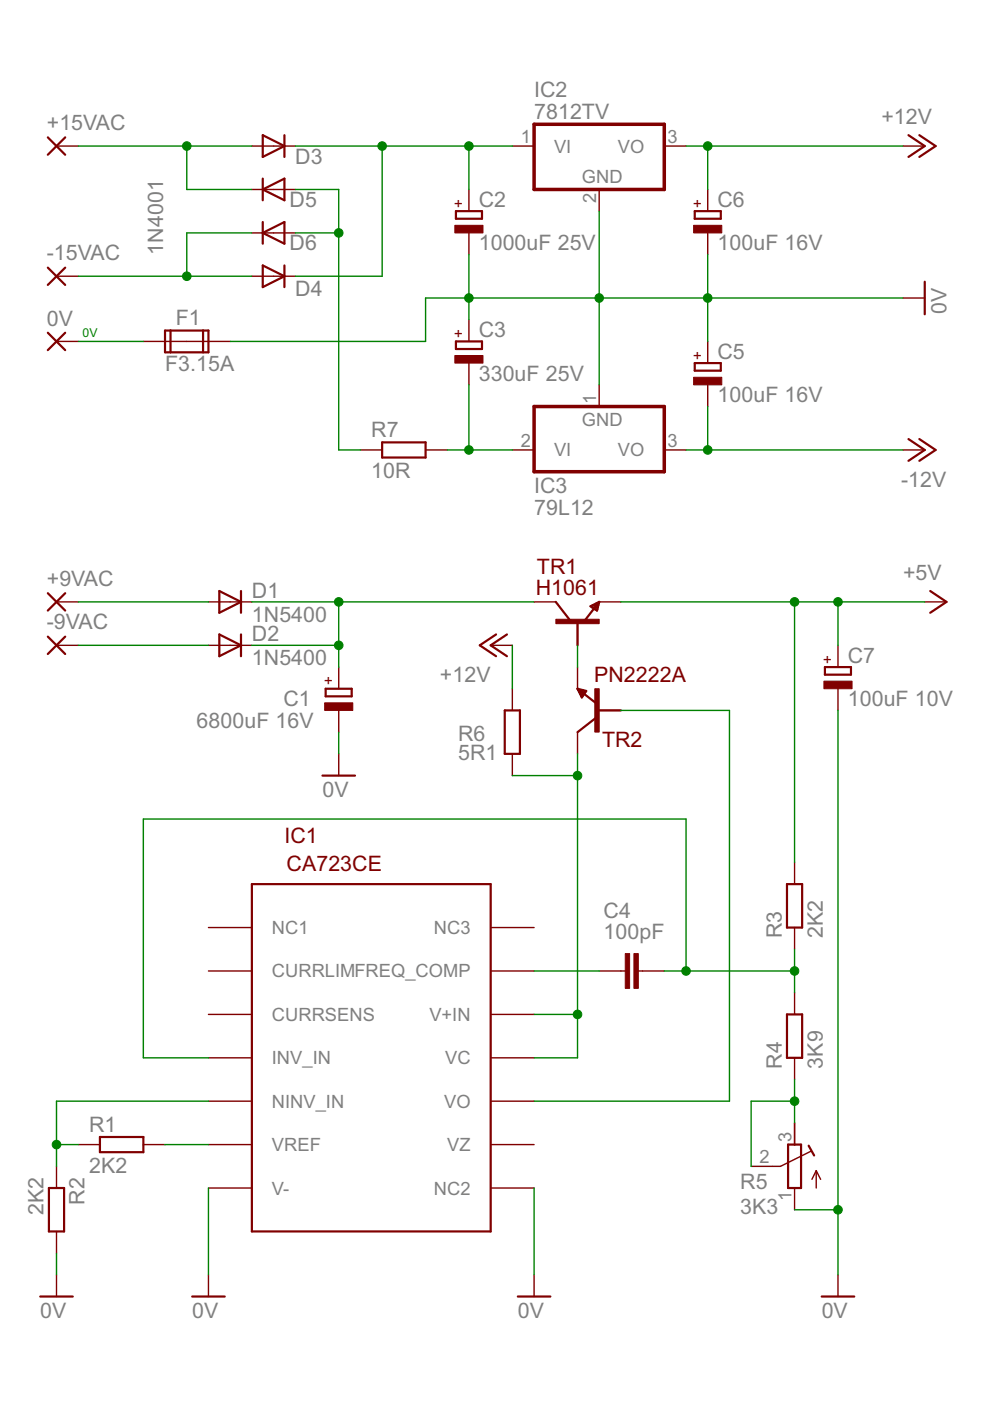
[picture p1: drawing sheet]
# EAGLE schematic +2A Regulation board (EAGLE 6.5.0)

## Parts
0V  3,81/1,4  [3,81/1,4]
+9VAC  3,81/1,4  [3,81/1,4]
+15VAC  3,81/1,4  [3,81/1,4]
-9VAC  3,81/1,4  [3,81/1,4]
-15VAC  3,81/1,4  [3,81/1,4]
C1  6800uF 16V  CPOL-EUE7.5-16  [E7,5-16]
C2  1000uF 25V  CPOL-EUE5-13  [E5-13]
C3  330uF 25V  CPOL-EUE5-10.5  [E5-10,5]
C4  100pF  C-EU025-025X050  [C025-025X050]
C5  100uF 16V  CPOL-EUE2.5-6  [E2,5-6]
C6  100uF 16V  CPOL-EUE2.5-6  [E2,5-6]
C7  100uF 10V  CPOL-EUE2-5  [E2-5]
D1  1N5400  [DO201-15]
D2  1N5400  [DO201-15]
D3  1N4001  1N4004  [DO41-10]
D4  1N4001  1N4004  [DO41-10]
D5  1N4001  1N4004  [DO41-10]
D6  1N4001  1N4004  [DO41-10]
F1  F3.15A  FUSE2P  [FUSE1]
IC1  CA723CE  CA723CA-PDIP  [PDIP-14]
IC2  7812TV  [TO220V]
IC3  79L12  7912L  [TO92]
R1  2K2  R-EU_0207/10  [0207/10]
R2  2K2  R-EU_0207/10  [0207/10]
R3  2K2  R-EU_0207/10  [0207/10]
R4  3K9  R-EU_0207/10  [0207/10]
R5  3K3  R-TRIMM3339P  [RTRIM3339P]
R6  5R1  R-EU_0207/15  [0207/15]
R7  10R  R-EU_0309/10  [0309/10]
TR1  H1061  [TO220AB]
TR2  PN2222A  [TO-92]

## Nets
0V: C1.- C2.- C3.+ C5.+ C6.- C7.- F1.2A IC1.NC2 IC1.V- IC2.2(GND) IC3.1(GND) R2.2 R5.1(E)
+5V: C7.+ R3.2 TR1.E
+12V: C6.+ IC2.3(VO) R6.2
-12V: C5.- IC3.3(VO)
N$1: +15VAC.1(P) D3.A D5.C
N$2: -15VAC.1(P) D4.A D6.C
N$3: D5.A D6.A R7.1
N$4: C2.+ D3.C D4.C IC2.1(VI)
N$5: C1.+ D1.C D2.C TR1.C
N$6: 0V.1(P) F1.1A
N$7: +9VAC.1(P) D1.A
N$8: -9VAC.1(P) D2.A
N$9: R4.1 R5.2(S) R5.3(A)
N$10: TR1.B TR2.E
N$12: C3.- IC3.2(VI) R7.2
N$13: IC1.V+IN IC1.VC R6.1 TR2.C
N$14: IC1.NINV_INP(NINV_IN) R1.1 R2.1
N$16: IC1.VREF R1.2
N$17: C4.1 IC1.FREQ_COMP
N$18: IC1.VO TR2.B
N$19: C4.2 IC1.INV_INP(INV_IN) R3.1 R4.2
Unconnected: F1.1B F1.2B IC1.CURR_LIM(CURRLIM) IC1.CURR_SENS(CURRSENS) IC1.NC1 IC1.NC3 IC1.VZ

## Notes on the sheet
- 0V
